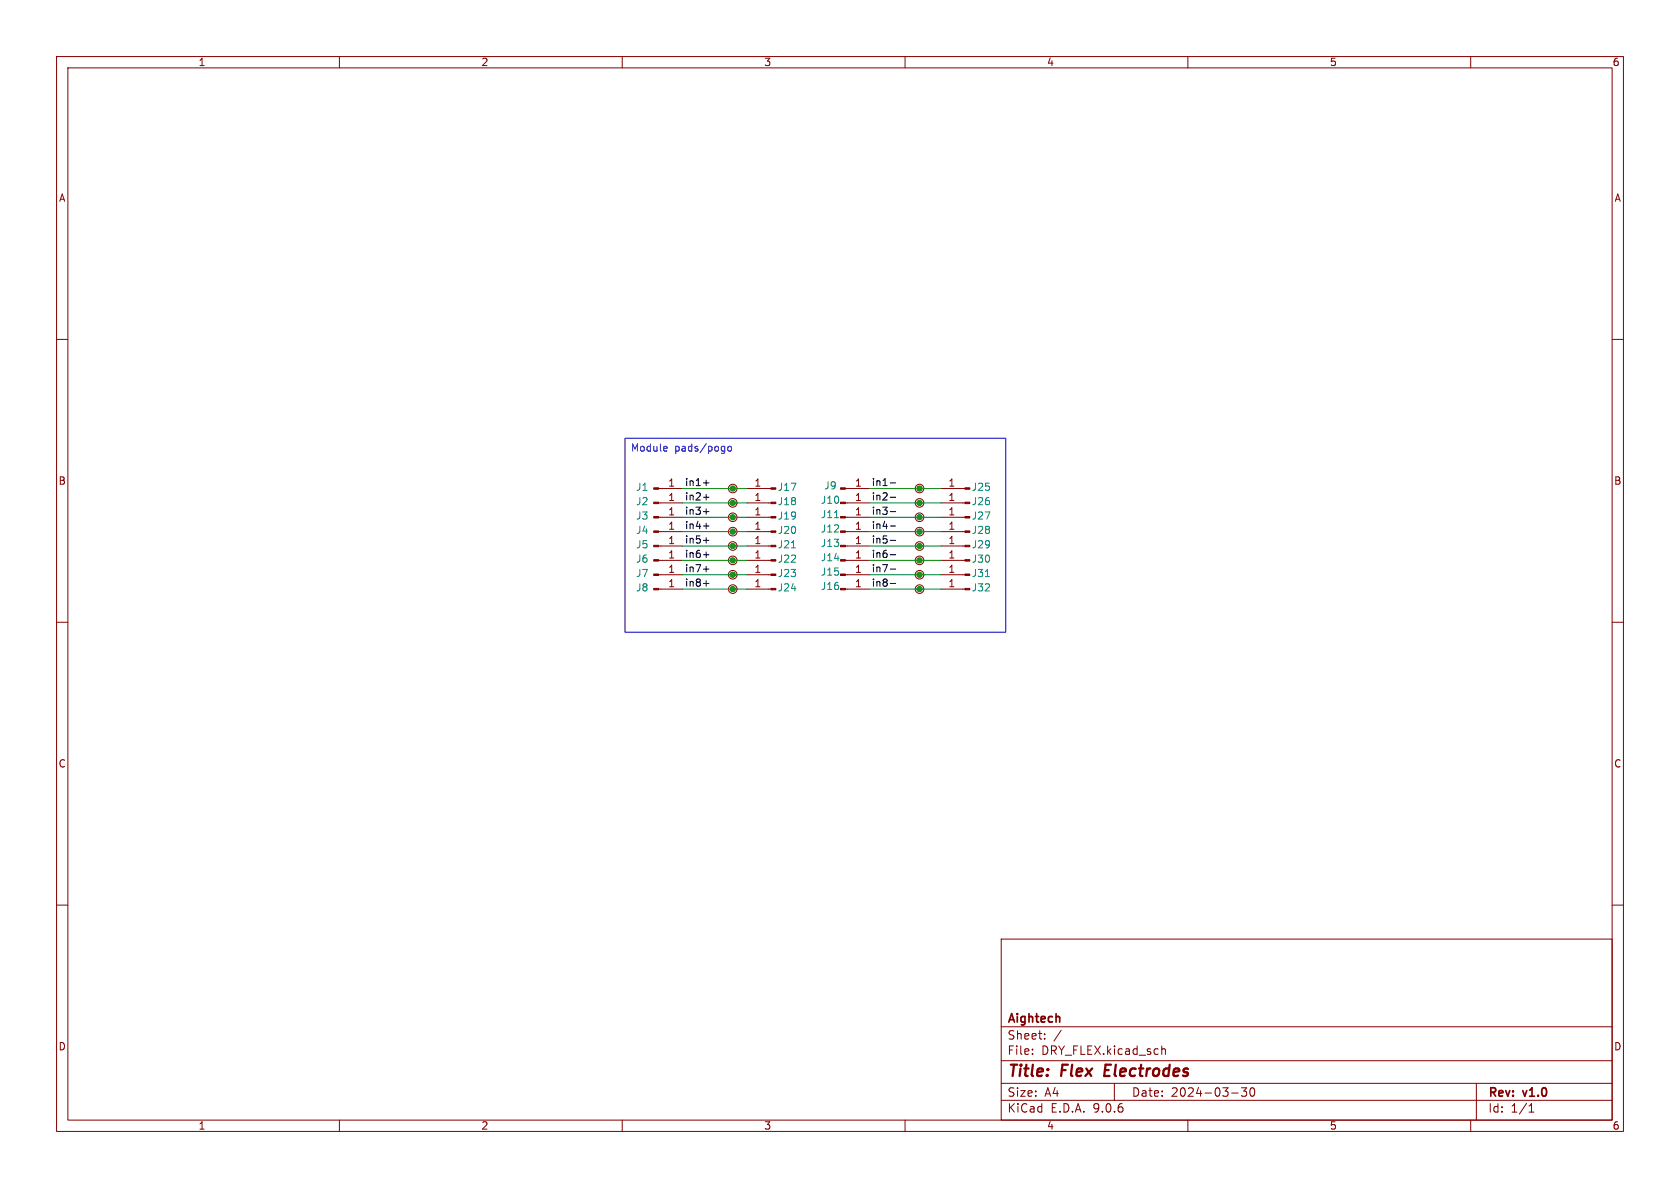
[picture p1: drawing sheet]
<svg xmlns="http://www.w3.org/2000/svg" width="297mm" height="210mm" viewBox="0 0 297 210" stroke-linecap="round" stroke-linejoin="round" font-family="sans-serif">
<path d="M0 0h297v210h-297z" fill="#fff" stroke="#fff" stroke-width=".18"/>
<g fill="none" stroke="#840000" stroke-width=".18">
<path d="M10 10h277v190h-277zM12 12h273v186h-273zM60 10v2M110 10v2M160 10v2M210 10v2M260 10v2M10 60h2M285 60h2M116.4 88.9h4.2M116.4 86.4h4.2M116.4 91.4h4.2"/>
<path d="M116.4 94h4.2M116.4 99.1h4.2M116.4 96.5h4.2M129.5 86.4h.1M129.5 88.9h.1M129.5 94h.1M129.5 91.4h.1M129.5 99.1h.1M129.5 96.5h.1M132.1 88.9h4.2M132.1 86.4h4.2M132.1 91.4h4.2"/>
<path d="M132.1 94h4.2M132.1 99.1h4.2M132.1 96.5h4.2M149.5 88.9h4.2M149.5 86.4h4.2M149.5 91.4h4.2M149.5 94h4.2M149.5 99.1h4.2M149.5 96.5h4.2M162.6 88.9h.1M162.6 91.4h.1M162.6 94h.1"/>
<path d="M162.6 96.5h.1M162.6 86.4h.1M162.6 99.1h.1M166.4 88.9h4.2M166.4 86.4h4.2M166.4 91.4h4.2M166.4 94h4.2M166.4 99.1h4.2M166.4 96.5h4.2M10 110h2M116.4 104.1h4.2M116.4 101.6h4.2"/>
<path d="M129.5 101.6h.1M129.5 104.1h.1M132.1 104.1h4.2M132.1 101.6h4.2M149.5 104.1h4.2M149.5 101.6h4.2M162.6 101.6h.1M162.6 104.1h.1M166.4 104.1h4.2M166.4 101.6h4.2M285 110h2M10 160h2"/>
<path d="M177 166h108v32h-108zM285 160h2M60 198v2M110 198v2M160 198v2M177 194.5h108M177 191.5h108M177 187.5h108M177 181.5h108M182.5 186.3v.1M182.5 185.5v.1M184.7 183.6v.1"/>
<path d="M184.7 182.8v.1M187.6 182.1l-1.3 2M197 191.5v3M205.4 184.9v1.5M205.4 185.5l.2-.1 .4 .1v.9M210 198v2M217.7 193.2h1.2M219.5 192.3h.9l-.5 .6 .4 .1v.7l-.2 .1h-.4l-.2-.1M221.1 192.4l.2-.1a.81 .81 0 0 1 .6 .6 .81 .81 0 0 1-.3 .8l-.1 .1a.81 .81 0 0 1-.4-1.4zM260 198v2M261 191.5v6.5M270.3 196.6h.9"/>
<path d="M270.3 195.5l.4-.4v1.5"/>
<circle cx="129.5" cy="88.9" r=".76"/>
<circle cx="129.5" cy="96.5" r=".76"/>
<circle cx="129.5" cy="86.4" r=".76"/>
<circle cx="129.5" cy="91.4" r=".76"/>
<circle cx="129.5" cy="94" r=".76"/>
<circle cx="129.5" cy="99.1" r=".76"/>
<circle cx="162.6" cy="99.1" r=".76"/>
<circle cx="162.6" cy="86.4" r=".76"/>
<circle cx="162.6" cy="91.4" r=".76"/>
<circle cx="162.6" cy="94" r=".76"/>
<circle cx="162.6" cy="88.9" r=".76"/>
<circle cx="162.6" cy="96.5" r=".76"/>
<circle cx="129.5" cy="101.6" r=".76"/>
<circle cx="129.5" cy="104.1" r=".76"/>
<circle cx="162.6" cy="101.6" r=".76"/>
<circle cx="162.6" cy="104.1" r=".76"/>
</g>
<path d="M195.5 188.2l-.3 2h1" fill="none" stroke="#840000" stroke-width=".4"/>
<g fill="#840000" stroke="#840000" stroke-width=".18">
<path d="M170.6 88.8h.8v.2h-.8z"/>
<path d="M136.3 88.8h.9v.2h-.9z"/>
<path d="M136.3 86.2h.9v.3h-.9z"/>
<path d="M136.3 91.3h.9v.3h-.9z"/>
<path d="M136.3 93.9h.9v.2h-.9z"/>
<path d="M170.6 104h.8v.3h-.8z"/>
<path d="M170.6 91.3h.8v.3h-.8z"/>
<path d="M170.6 93.9h.8v.2h-.8z"/>
<path d="M170.6 86.2h.8v.3h-.8z"/>
<path d="M148.6 91.3h.9v.3h-.9z"/>
<path d="M148.6 88.8h.9v.2h-.9z"/>
<path d="M148.6 86.2h.9v.3h-.9z"/>
<path d="M148.6 104h.9v.3h-.9z"/>
<path d="M148.6 98.9h.9v.3h-.9z"/>
<path d="M148.6 101.5h.9v.2h-.9z"/>
<path d="M148.6 96.4h.9v.2h-.9z"/>
<path d="M148.6 93.9h.9v.2h-.9z"/>
<path d="M115.6 91.3h.8v.3h-.8z"/>
<path d="M170.6 98.9h.8v.3h-.8z"/>
<path d="M170.6 101.5h.8v.2h-.8z"/>
<path d="M115.6 101.5h.8v.2h-.8z"/>
<path d="M115.6 98.9h.8v.3h-.8z"/>
<path d="M115.6 96.4h.8v.2h-.8z"/>
<path d="M115.6 104h.8v.3h-.8z"/>
<path d="M136.3 101.5h.9v.2h-.9z"/>
<path d="M136.3 96.4h.9v.2h-.9z"/>
<path d="M115.6 86.2h.8v.3h-.8z"/>
<path d="M115.6 93.9h.8v.2h-.8z"/>
<path d="M115.6 88.8h.8v.2h-.8z"/>
<path d="M170.6 96.4h.8v.2h-.8z"/>
<path d="M136.3 98.9h.9v.3h-.9z"/>
<path d="M136.3 104h.9v.3h-.9z"/>
</g>
<path d="M139.9 96.8h.7M147.5 91.5h.8M174.2 101.9h.7" fill="none" stroke="#008484" stroke-width=".18"/>
<g fill="none" stroke="#000" stroke-width=".18">
<path d="M124.4 93h.9M124.4 90.4h.9M124.4 85.4h.9M124.4 87.9h.9M124.4 98.1h.9M124.4 95.5h.9M157.4 93h.9M157.4 90.4h.9M157.4 85.4h.9M157.4 87.9h.9M157.4 98.1h.9M157.4 95.5h.9"/>
<path d="M124.4 103.1h.9M124.4 100.6h.9M157.4 103.1h.9M157.4 100.6h.9"/>
</g>
<g fill="none" stroke="#008400" stroke-width=".18">
<path d="M120.6 91.4h11.5M120.6 94h11.5M120.6 96.5h11.5M120.6 99.1h11.5M120.6 88.9h11.5M120.6 86.4h11.5M153.7 91.4h12.7M153.7 94h12.7M153.7 96.5h12.7M153.7 99.1h12.7M153.7 88.9h12.7M153.7 86.4h12.7"/>
<path d="M120.6 104.1h11.5M120.6 101.6h11.5M153.7 104.1h12.7M153.7 101.6h12.7"/>
</g>
<path d="M110.5 77.5h67.3v34.3h-67.3zM117.8 78.9l.2 .3-.7 .1M117.9 79.7h-.1M128 78.9l.1 .1M128.1 78.9v1.1M128.1 79.7h-.1M128.7 79l.2-.1 .4 .1v.5l-.1 .2h-.3l-.2-.1z" fill="none" stroke="#0000c2" stroke-width=".18"/>
<g fill="#008400" stroke="#008400" stroke-width=".18">
<circle cx="129.5" cy="96.5" r=".46"/>
<circle cx="129.5" cy="91.4" r=".46"/>
<circle cx="129.5" cy="88.9" r=".46"/>
<circle cx="129.5" cy="94" r=".46"/>
<circle cx="129.5" cy="99.1" r=".46"/>
<circle cx="129.5" cy="86.4" r=".46"/>
<circle cx="129.5" cy="101.6" r=".46"/>
<circle cx="129.5" cy="104.1" r=".46"/>
<circle cx="162.6" cy="94" r=".46"/>
<circle cx="162.6" cy="86.4" r=".46"/>
<circle cx="162.6" cy="91.4" r=".46"/>
<circle cx="162.6" cy="99.1" r=".46"/>
<circle cx="162.6" cy="88.9" r=".46"/>
<circle cx="162.6" cy="96.5" r=".46"/>
<circle cx="162.6" cy="101.6" r=".46"/>
<circle cx="162.6" cy="104.1" r=".46"/>
</g>
<g font-size="2.8" fill="#840000">
<text x="178" y="190.9">Title:</text>
<text x="187.7" y="190.9">Flex</text>
<text x="196.1" y="190.9">Electrodes</text>
</g>
<g font-size="2.1" fill="#840000">
<text x="178" y="184">Sheet:</text>
<text x="178" y="181.2">Aightech</text>
<text x="178" y="186.7">File:</text>
<text x="184.1" y="186.7">DRY_FLEX.kicad_sch</text>
<text x="178" y="196.9">KiCad</text>
<text x="178" y="194.1">Size:</text>
<text x="184.7" y="194.1">A4</text>
<text x="185.7" y="196.9">E.D.A.</text>
<text x="193.3" y="196.9">9.0.6</text>
<text x="200" y="194.1">Date:</text>
<text x="207" y="194.1">2024-03-30</text>
<text x="263" y="194.3">Rev:</text>
<text x="263" y="196.9">Id:</text>
<text x="267.1" y="196.9">1/1</text>
<text x="269.4" y="194.3">v1.0</text>
</g>
<g font-size="1.8" fill="#840000">
<text x="35" y="11.9">1</text>
<text x="85" y="11.9">2</text>
<text x="135" y="11.9">3</text>
<text x="185" y="11.9">4</text>
<text x="235" y="11.9">5</text>
<text x="285" y="11.9">6</text>
<text x="10.3" y="35.9">A</text>
<text x="285.3" y="35.9">A</text>
<text x="10.3" y="85.9">B</text>
<text x="118" y="86.1">1</text>
<text x="118" y="88.6">1</text>
<text x="133.3" y="88.6">1</text>
<text x="133.3" y="86.1">1</text>
<text x="151.1" y="88.6">1</text>
<text x="151.1" y="86.1">1</text>
<text x="167.6" y="88.6">1</text>
<text x="167.6" y="86.1">1</text>
<text x="285.3" y="85.9">B</text>
<text x="118" y="91.2">1</text>
<text x="118" y="93.7">1</text>
<text x="133.3" y="91.2">1</text>
<text x="133.3" y="93.7">1</text>
<text x="151.1" y="91.2">1</text>
<text x="151.1" y="93.7">1</text>
<text x="167.6" y="91.2">1</text>
<text x="167.6" y="93.7">1</text>
<text x="118" y="101.3">1</text>
<text x="118" y="98.8">1</text>
<text x="118" y="96.3">1</text>
<text x="133.3" y="101.3">1</text>
<text x="133.3" y="96.3">1</text>
<text x="133.3" y="98.8">1</text>
<text x="151.1" y="98.8">1</text>
<text x="151.1" y="101.3">1</text>
<text x="151.1" y="96.3">1</text>
<text x="167.6" y="98.8">1</text>
<text x="167.6" y="101.3">1</text>
<text x="167.6" y="96.3">1</text>
<text x="118" y="103.9">1</text>
<text x="133.3" y="103.9">1</text>
<text x="151.1" y="103.9">1</text>
<text x="167.6" y="103.9">1</text>
<text x="10.3" y="135.9">C</text>
<text x="285.3" y="135.9">C</text>
<text x="10.3" y="185.9">D</text>
<text x="285.3" y="185.9">D</text>
<text x="35" y="199.9">1</text>
<text x="85" y="199.9">2</text>
<text x="135" y="199.9">3</text>
<text x="185" y="199.9">4</text>
<text x="235" y="199.9">5</text>
<text x="285" y="199.9">6</text>
</g>
<g font-size="1.8" fill="#0000c2">
<text x="111.4" y="80.1">Module</text>
<text x="119.3" y="80.1">pads/pogo</text>
</g>
<g font-size="1.8" fill="#008484">
<text x="112.3" y="87">J1</text>
<text x="112.3" y="89.5">J2</text>
<text x="137.4" y="89.5">J18</text>
<text x="137.4" y="87">J17</text>
<text x="145" y="89.3">J10</text>
<text x="145.6" y="86.7">J9</text>
<text x="171.7" y="89.5">J26</text>
<text x="171.7" y="87">J25</text>
<text x="112.3" y="92">J3</text>
<text x="112.3" y="94.6">J4</text>
<text x="137.4" y="92">J19</text>
<text x="137.4" y="94.6">J20</text>
<text x="145" y="91.8">J11</text>
<text x="145" y="94.3">J12</text>
<text x="171.7" y="92">J27</text>
<text x="171.7" y="94.6">J28</text>
<text x="112.3" y="99.7">J6</text>
<text x="112.3" y="97.1">J5</text>
<text x="137.4" y="97.1">J21</text>
<text x="137.4" y="99.7">J22</text>
<text x="145" y="99.4">J14</text>
<text x="145" y="102">J15</text>
<text x="145" y="96.9">J13</text>
<text x="171.7" y="99.7">J30</text>
<text x="171.7" y="97.1">J29</text>
<text x="112.3" y="102.2">J7</text>
<text x="112.3" y="104.7">J8</text>
<text x="137.4" y="102.2">J23</text>
<text x="137.4" y="104.7">J24</text>
<text x="145" y="104.5">J16</text>
<text x="171.7" y="104.7">J32</text>
<text x="171.7" y="102.2">J31</text>
</g>
<g font-size="1.8">
<text x="121" y="88.6">in2+</text>
<text x="121" y="86">in1+</text>
<text x="154" y="86">in1-</text>
<text x="154" y="88.6">in2-</text>
<text x="121" y="93.6">in4+</text>
<text x="121" y="91.1">in3+</text>
<text x="154" y="93.6">in4-</text>
<text x="154" y="91.1">in3-</text>
<text x="121" y="98.7">in6+</text>
<text x="121" y="96.2">in5+</text>
<text x="121" y="101.3">in7+</text>
<text x="154" y="98.7">in6-</text>
<text x="154" y="101.3">in7-</text>
<text x="154" y="96.2">in5-</text>
<text x="121" y="103.8">in8+</text>
<text x="154" y="103.8">in8-</text>
</g>
</svg>
